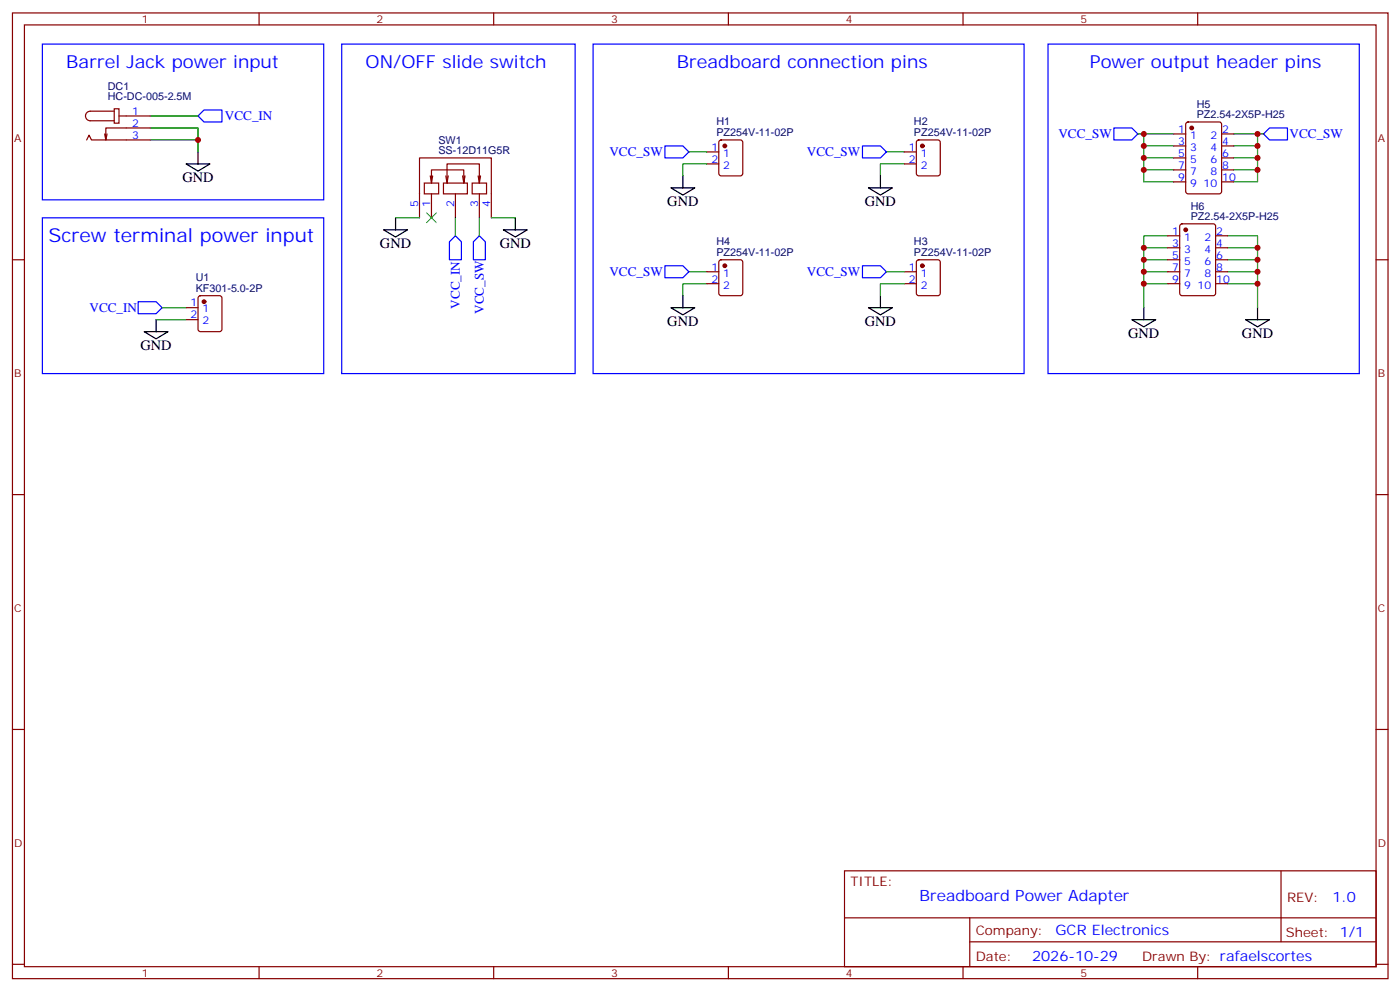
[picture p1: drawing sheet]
<svg xmlns="http://www.w3.org/2000/svg" width="413mm" height="292mm" viewBox="0 0 413 292" stroke-linecap="round" stroke-linejoin="round" font-family="sans-serif">
<g fill="none" stroke="#870000" stroke-width=".35">
<path d="M3.7 3.8h405.3v284.3h-405.3zM7.2 7.3h398.3v277.3h-398.3zM76.3 3.8v3.5M145.5 3.8v3.5M214.6 3.8v3.5M283.8 3.8v3.5M352.9 3.8v3.5M31.5 39.4l-.3 1.8M33.7 32h1.4v4.3h-1.4zM33.7 32.7h-7.1a1.41 1.41 0 0 0-1.4 1.4 1.41 1.41 0 0 0 1.4 1.5h7.1M35.1 34.1h9.1M44.2 37.7h-13v3.5l-.4-1.8"/>
<path d="M345.9 39.4h3.5M349.6 36.1l.5-.2h9.2l.6 .4 .1 20.1-.5 .6-9.4 .1-.7-.5v-20zM360 39.4h3.5M25.5 41.2l.7-1.4 .8 1.4h17.2M125 53.9h4.3v3.2h-4.3zM126.8 51.8l.3 2.1M127.1 57.1v7M127.5 51.8l-.4 2.1M130.7 53.9h7v3.2h-7zM131.4 51.8l.3 2.1M132.1 51.8l-.4 2.1M134.2 57.1v7"/>
<path d="M136.3 51.8l.4 2.1M137 51.8l-.3 2.1v-3.9h-9.6v3.9M139.1 53.9h4.3v3.2h-4.3zM140.9 51.8l.4 2.1M141.3 57.1v7M141.6 51.8l-.3 2.1v-5.6h-9.6v5.6M208.3 44.7h3.5M208.3 48.3h3.5M212 41.4l.5-.2h5.7l.6 .4 .1 9.5-.5 .6-5.9 .1-.6-.5-.1-9.4zM266.5 44.7h3.5M266.5 48.3h3.5M270.3 41.4l.4-.2h5.7l.6 .4 .1 9.5-.5 .6-5.9 .1-.6-.5-.1-9.4z"/>
<path d="M345.9 53.6h3.5M345.9 43h3.5M345.9 50h3.5M345.9 46.5h3.5M360 53.6h3.5M360 43h3.5M360 50h3.5M360 46.5h3.5M3.7 76.5h3.5M123.6 64.1v-17.6h21.2v17.6M212 76.7l.5-.2h5.7l.6 .4 .1 9.5-.5 .6-5.9 .1-.6-.5-.1-9.4zM270.3 76.7l.4-.2h5.7l.6 .4 .1 9.5-.5 .6-5.9 .1-.6-.5-.1-9.4z"/>
<path d="M344.1 76.5h3.5M344.1 69.4h3.5M344.1 73h3.5M347.9 66.1l.4-.2h9.2l.7 .4v20.1l-.5 .6-9.4 .1-.6-.5-.1-20zM358.2 76.5h3.5M358.2 69.4h3.5M358.2 73h3.5M405.5 76.5h3.5M54.8 90.6h3.5M54.8 94.1h3.5M58.6 87.3l.5-.2h5.6l.6 .4 .1 9.4-.5 .7h-5.8l-.7-.4-.1-9.4zM208.3 80h3.5"/>
<path d="M208.3 83.5h3.5M266.5 80h3.5M266.5 83.5h3.5M344.1 80h3.5M344.1 83.5h3.5M358.2 80h3.5M358.2 83.5h3.5M3.7 145.6h3.5M405.5 145.6h3.5M3.7 214.8h3.5M405.5 214.8h3.5M248.8 256.4h156.7v28.2h-156.7z"/>
<path d="M377.5 256.4v20.9M248.9 270.2h156.5M285.8 277.3h119.6M285.8 270.2v14.2M3.7 283.9h3.5M76.3 284.6v3.5M145.5 284.6v3.5M214.6 284.6v3.5M283.8 284.6v3.5M352.9 284.6v3.5M405.5 283.9h3.5"/>
</g>
<g fill="none" stroke="#00f" stroke-width=".35">
<path d="M12.5 13h82.9v45.8h-82.9zM100.7 13h68.8v97h-68.8zM174.8 13h127v97h-127zM308.8 13h91.7v97h-91.7zM60.1 32.4h5.3v3.5h-5.3l-1.8-1.8zM328.2 37.7h5.3l1.8 1.7-1.8 1.8h-5.3zM372.3 39.4l1.8-1.7h5.3v3.5h-5.3zM195.9 43h5.3l1.8 1.7-1.8 1.8h-5.3zM254.1 43h5.3l1.8 1.7-1.8 1.8h-5.3zM12.5 64.1h82.9v45.9h-82.9zM134.2 69.4l1.8 1.8v5.3h-3.6v-5.3zM141.3 69.4l1.7 1.8v5.3h-3.5v-5.3z"/>
<path d="M195.9 78.2h5.3l1.8 1.8-1.8 1.8h-5.3zM254.1 78.2h5.3l1.8 1.8-1.8 1.8h-5.3zM40.7 88.8h5.3l1.8 1.8-1.8 1.8h-5.3z"/>
</g>
<g fill="none" stroke="#008700" stroke-width=".35">
<path d="M44.2 37.7h14.1v3.5M44.2 34.1h14.1M335.3 39.4h10.6M337 39.4v14.2h8.9M363.5 39.4h7.1v14.2h-7.1M370.6 39.4h1.7M44.2 41.2h14.1v3.5M203 44.7h5.3M208.3 48.3h-7.1v3.5M261.2 44.7h5.3M266.5 48.3h-7.1v3.5M337 43h8.9"/>
<path d="M337 46.5h8.9M337 50h8.9M363.5 43h7.1M363.5 46.5h7.1M363.5 50h7.1M116.6 64.1h7M134.2 64.1v5.3M141.3 64.1v5.3M144.8 64.1h7M337 73h7.1M337 76.5h7.1M344.1 69.4h-7.1v14.1h7.1"/>
<path d="M361.7 69.4h8.9v14.1M361.7 73h8.9M361.7 76.5h8.9M46 94.1h8.8M47.8 90.6h7M203 80h5.3M208.3 83.5h-7.1v3.6M261.2 80h5.3M266.5 83.5h-7.1v3.6M337 80h7.1M337 83.5v7.1M361.7 83.5h8.9v7.1"/>
<path d="M361.7 80h8.9"/>
</g>
<g fill="none" stroke="#000" stroke-width=".35">
<path d="M54.8 48.3h7.1l-3.6 2.1zM58.3 44.7v3.6M197.7 55.3h7.1l-3.6 2.1zM201.2 51.8v3.5M255.9 55.3h7.1l-3.6 2.1zM259.4 51.8v3.5M113 67.7h7.1l-3.5 2.1zM116.6 64.1v3.6M148.3 67.7h7.1l-3.6 2.1zM151.8 64.1v3.6M42.5 97.6h7l-3.5 2.2zM46 94.1v3.5"/>
<path d="M197.7 90.6h7.1l-3.6 2.1zM201.2 87.1v3.5M255.9 90.6h7.1l-3.6 2.1zM259.4 87.1v3.5M333.5 94.1h7.1l-3.6 2.1zM337 90.6v3.5M367 94.1h7.1l-3.5 2.1zM370.6 90.6v3.5"/>
</g>
<g fill="#870000" stroke="#870000" stroke-width=".35">
<circle cx="60.1" cy="88.8" r=".53"/>
<circle cx="213.6" cy="43" r=".53"/>
<circle cx="271.8" cy="43" r=".53"/>
<circle cx="271.8" cy="78.2" r=".53"/>
<circle cx="213.6" cy="78.2" r=".53"/>
<circle cx="351.2" cy="37.7" r=".53"/>
<circle cx="349.4" cy="67.7" r=".53"/>
</g>
<path d="M125.7 62.7l2.9 2.8M128.6 62.7l-2.9 2.8" fill="none" stroke="#3c3" stroke-width=".35"/>
<g fill="#c00">
<circle cx="58.3" cy="41.2" r=".88"/>
<circle cx="337" cy="39.4" r=".88"/>
<circle cx="337" cy="43" r=".88"/>
<circle cx="337" cy="46.5" r=".88"/>
<circle cx="337" cy="50" r=".88"/>
<circle cx="370.6" cy="43" r=".88"/>
<circle cx="370.6" cy="46.5" r=".88"/>
<circle cx="370.6" cy="50" r=".88"/>
<circle cx="370.6" cy="83.5" r=".88"/>
<circle cx="370.6" cy="73" r=".88"/>
<circle cx="370.6" cy="76.5" r=".88"/>
<circle cx="370.6" cy="80" r=".88"/>
<circle cx="337" cy="73" r=".88"/>
<circle cx="337" cy="76.5" r=".88"/>
<circle cx="337" cy="80" r=".88"/>
<circle cx="370.6" cy="39.4" r=".88"/>
<circle cx="337" cy="83.5" r=".88"/>
</g>
<text font-size="5.6" fill="#00f" x="14.3" y="71.2">Screw terminal power input</text>
<g font-size="5.3" fill="#00f">
<text x="19.5" y="20">Barrel Jack power input</text>
<text x="107.7" y="20">ON/OFF slide switch</text>
<text x="199.5" y="20">Breadboard connection pins</text>
<text x="321.2" y="20">Power output header pins</text>
</g>
<text font-size="4.6" fill="#00f" x="270.9" y="265.4">Breadboard Power Adapter</text>
<g font-size="4.2">
<text x="53.8" y="53.6">GND</text>
<text x="196.6" y="60.6">GND</text>
<text x="254.8" y="60.6">GND</text>
<text x="112" y="73">GND</text>
<text x="147.2" y="73">GND</text>
<text x="196.6" y="95.9">GND</text>
<text x="254.8" y="95.9">GND</text>
<text x="332.5" y="99.4">GND</text>
<text x="366" y="99.4">GND</text>
<text x="41.4" y="102.9">GND</text>
</g>
<g font-size="4.2" fill="#00f">
<text x="392.6" y="265.7">1.0</text>
<text x="311" y="275.2">GCR Electronics</text>
<text x="304.1" y="283">2026-10-29</text>
</g>
<g font-size="3.9" fill="#00f">
<text x="66.3" y="35.5">VCC_IN</text>
<text x="311.9" y="40.7">VCC_SW</text>
<text x="380" y="40.7">VCC_SW</text>
<text x="179.6" y="46">VCC_SW</text>
<text x="237.8" y="46">VCC_SW</text>
<text x="179.6" y="81.3">VCC_SW</text>
<text x="237.8" y="81.3">VCC_SW</text>
<text x="26.4" y="91.8">VCC_IN</text>
<text x="135.5" y="90.9" transform="rotate(-90 135.5 90.9)">VCC_IN</text>
<text x="142.5" y="92.5" transform="rotate(-90 142.5 92.5)">VCC_SW</text>
</g>
<g font-size="3.9" fill="#800">
<text x="250.6" y="261">TITLE:</text>
<text x="379.2" y="265.7">REV:</text>
<text x="287.5" y="275.2">Company:</text>
<text x="378.9" y="275.8">Sheet: 1/1</text>
<text x="287.5" y="282.9">Date:</text>
<text x="336.6" y="282.9">Drawn By: rafaelscortes</text>
</g>
<g font-size="3.2" fill="#800">
<text x="41.8" y="6.8">1</text>
<text x="110.9" y="6.8">2</text>
<text x="180.1" y="6.8">3</text>
<text x="249.2" y="6.8">4</text>
<text x="318.3" y="6.8">5</text>
<text x="4.2" y="41.9">A</text>
<text x="406" y="41.9">A</text>
<text x="4.2" y="111.1">B</text>
<text x="406" y="111.1">B</text>
<text x="4.2" y="180.2">C</text>
<text x="406" y="180.2">C</text>
<text x="4.2" y="249.3">D</text>
<text x="406" y="249.3">D</text>
<text x="41.8" y="287.6">1</text>
<text x="110.9" y="287.6">2</text>
<text x="180.1" y="287.6">3</text>
<text x="249.2" y="287.6">4</text>
<text x="318.3" y="287.6">5</text>
</g>
<g font-size="3.2" fill="#000080">
<text x="31.8" y="29.5">HC-DC-005-2.5M</text>
<text x="31.8" y="26.4">DC1</text>
<text x="352.6" y="34.8">PZ2.54-2X5P-H25</text>
<text x="352.6" y="31.7">H5</text>
<text x="211.1" y="40">PZ254V-11-02P</text>
<text x="211.1" y="36.7">H1</text>
<text x="269.3" y="40">PZ254V-11-02P</text>
<text x="269.3" y="36.7">H2</text>
<text x="129.2" y="45.4">SS-12D11G5R</text>
<text x="129.2" y="42.4">SW1</text>
<text x="350.9" y="64.8">PZ2.54-2X5P-H25</text>
<text x="350.9" y="61.7">H6</text>
<text x="211.1" y="75.3">PZ254V-11-02P</text>
<text x="211.1" y="72">H4</text>
<text x="269.3" y="75.3">PZ254V-11-02P</text>
<text x="269.3" y="72">H3</text>
<text x="57.7" y="82.8">U1</text>
<text x="57.7" y="86">KF301-5.0-2P</text>
</g>
<g font-size="3.2" fill="#00f">
<text x="38.9" y="33.8">1</text>
<text x="38.9" y="37.3">2</text>
<text x="38.9" y="40.9">3</text>
<text x="347.2" y="39.1">1</text>
<text x="350.7" y="40.9">1</text>
<text x="356.7" y="40.9">2</text>
<text x="360.2" y="39.1">2</text>
<text x="209.6" y="44.4">1</text>
<text x="209.6" y="47.9">2</text>
<text x="213.1" y="46.1">1</text>
<text x="267.8" y="44.4">1</text>
<text x="267.8" y="47.9">2</text>
<text x="271.3" y="46.1">1</text>
<text x="347.2" y="42.6">3</text>
<text x="347.2" y="46.1">5</text>
<text x="350.7" y="44.4">3</text>
<text x="350.7" y="47.9">5</text>
<text x="356.7" y="47.9">6</text>
<text x="356.7" y="44.4">4</text>
<text x="360.2" y="46.1">6</text>
<text x="360.2" y="42.6">4</text>
<text x="213.1" y="49.7">2</text>
<text x="271.3" y="49.7">2</text>
<text x="347.2" y="49.7">7</text>
<text x="347.2" y="53.2">9</text>
<text x="350.7" y="51.4">7</text>
<text x="356.7" y="51.4">8</text>
<text x="360.2" y="53.2">10</text>
<text x="360.2" y="49.7">8</text>
<text x="350.7" y="55">9</text>
<text x="354.6" y="55">10</text>
<text x="123.3" y="60.9" transform="rotate(-90 123.3 60.9)">5</text>
<text x="126.8" y="60.9" transform="rotate(-90 126.8 60.9)">1</text>
<text x="133.8" y="60.9" transform="rotate(-90 133.8 60.9)">2</text>
<text x="140.9" y="60.9" transform="rotate(-90 140.9 60.9)">3</text>
<text x="144.4" y="60.9" transform="rotate(-90 144.4 60.9)">4</text>
<text x="345.4" y="69.1">1</text>
<text x="348.9" y="70.8">1</text>
<text x="354.9" y="70.8">2</text>
<text x="358.4" y="69.1">2</text>
<text x="345.4" y="72.6">3</text>
<text x="345.4" y="76.1">5</text>
<text x="348.9" y="74.4">3</text>
<text x="348.9" y="77.9">5</text>
<text x="354.9" y="77.9">6</text>
<text x="354.9" y="74.4">4</text>
<text x="358.4" y="76.1">6</text>
<text x="358.4" y="72.6">4</text>
<text x="209.6" y="79.7">1</text>
<text x="209.6" y="83.2">2</text>
<text x="213.1" y="81.4">1</text>
<text x="267.8" y="79.7">1</text>
<text x="267.8" y="83.2">2</text>
<text x="271.3" y="81.4">1</text>
<text x="345.4" y="79.7">7</text>
<text x="345.4" y="83.2">9</text>
<text x="348.9" y="81.4">7</text>
<text x="354.9" y="81.4">8</text>
<text x="358.4" y="83.2">10</text>
<text x="358.4" y="79.7">8</text>
<text x="213.1" y="84.9">2</text>
<text x="271.3" y="84.9">2</text>
<text x="348.9" y="84.9">9</text>
<text x="352.9" y="84.9">10</text>
<text x="56.2" y="90.2">1</text>
<text x="56.2" y="93.8">2</text>
<text x="59.7" y="92">1</text>
<text x="59.7" y="95.5">2</text>
</g>
</svg>
